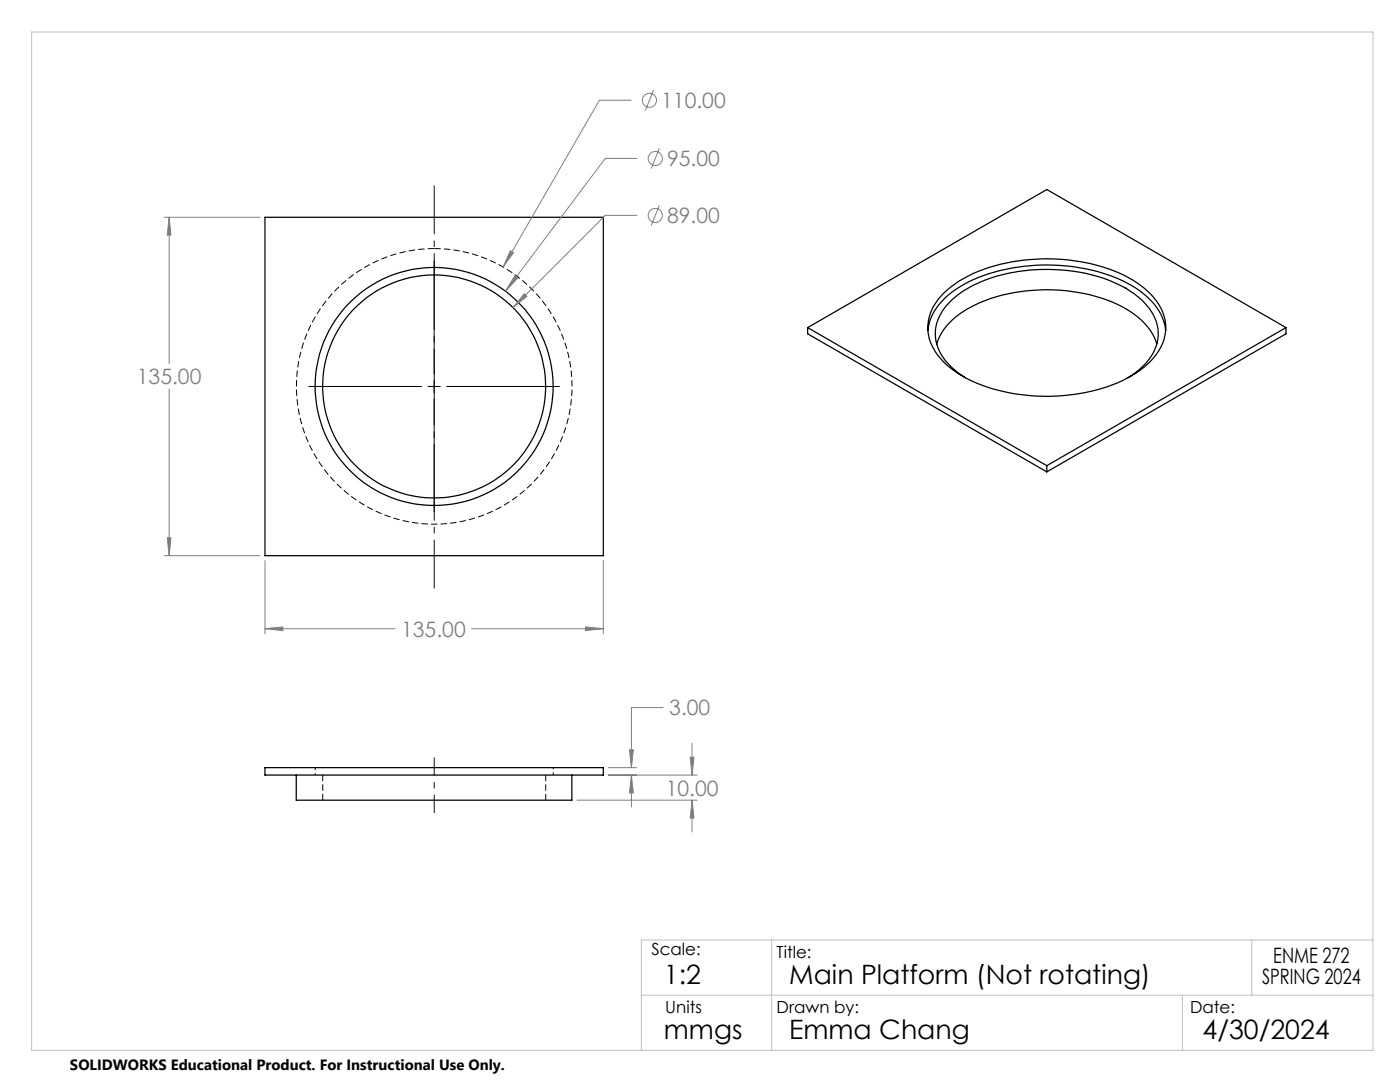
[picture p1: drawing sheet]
<svg xmlns="http://www.w3.org/2000/svg" width="279mm" height="216mm" viewBox="0 0 279 216" stroke-linecap="round" stroke-linejoin="round" font-family="sans-serif">
<path d="M62.9 153.1v1.5M110.4 154.6v-1.5" fill="none" stroke="#000" stroke-width=".2" stroke-dasharray="1.3 .6" stroke-dashoffset=".8" stroke-linecap="butt"/>
<path d="M86.7 49.6a27.5 27.5 0 0 1 24.2 40.5 27.5 27.5 0 0 1-47.1 2.3 27.5 27.5 0 0 1 20.2-42.7l2.7-.1M64.4 154.6v5M108.9 159.6v-5" fill="none" stroke="#000" stroke-width=".2" stroke-dasharray="1.3 .6" stroke-linecap="butt"/>
<g fill="none" stroke="#000" stroke-width=".25">
<path d="M52.9 43.4h67.5v67.5h-67.5zM188.5 58.4a25.6 25.6 0 0 1 13.5-6.2 37.5 37.5 0 0 1 23.2 3.2 13.5 13.5 0 0 1 7.3 8.2 9.1 9.1 0 0 1-2.8 8.4 25.4 25.4 0 0 1-14.4 6.6 36.5 36.5 0 0 1-23.2-3.5 13.5 13.5 0 0 1-6.7-7.6 9.2 9.2 0 0 1 3.1-9.1zM161.2 65.4l47.7 27.5M161.2 65.4l47.7-27.6 47.7 27.6M161.2 65.4v1.2l47.7 27.6M185.2 66a10.8 10.8 0 0 1 4.7-7.6 31.1 31.1 0 0 1 17-5.5 34.4 34.4 0 0 1 20.1 4.8 11.7 11.7 0 0 1 5.6 8.3M186.9 68.7a13.3 13.3 0 0 1 7.8-7.9 35.3 35.3 0 0 1 29.1 .3 13.3 13.3 0 0 1 7.1 7.6M192.7 75.4a11.4 11.4 0 0 1-5.9-7.5 8.9 8.9 0 0 1 3.2-8.1 25.9 25.9 0 0 1 14.5-5.8 33.9 33.9 0 0 1 20.1 3.5 12.2 12.2 0 0 1 6.5 8.1 9.2 9.2 0 0 1-3.6 8l-2.4 1.8M256.6 65.4l-47.7 27.5M256.6 65.4v1.2l-47.7 27.6M208.9 92.9v1.3M52.9 153.2h67.5v1.5h-67.5z"/>
<path d="M59.1 154.7v5h55v-5"/>
<circle cx="86.6" cy="77.1" r="23.7"/>
<circle cx="86.6" cy="77.1" r="22.2"/>
</g>
<g fill="none" stroke="#808080" stroke-width=".2">
<path d="M130.4 18l-1.6 4M126 20h-6.4l-19.2 33.3M127.1 31.6h-6.3l-19.9 26.5M131.6 29.6l-1.6 4.1M32.7 43.4h19.2M33.8 43.4v29.2M33.8 43.4l.3 3.5h-.7zM101.8 50l.7 .4-2.1 2.9zM102.7 55l.6 .5-2.4 2.6zM104.6 58.6l.6 .5-2.8 2.3zM127.1 43h-6.3l-18.4 18.4M131.6 41l-1.6 4"/>
<path d="M33.8 77.6v33.3M32.7 110.9h19.2M33.4 107.3h.7l-.3 3.6zM52.9 111.9v14.6M120.4 111.9v14.6M52.9 125.4l3.5-.3v.7zM52.9 125.4h25.9M94.1 125.4h26.3M116.8 125.1l3.6 .3-3.6 .4zM115.1 159.7h24M121.4 154.7h17.7M121.4 153.2h5.6"/>
<path d="M125.6 149.6h.8l-.4 3.6zM126 154.7v6.3M126 154.7l.4 3.5h-.8zM132.4 141.2h-6.4v12M137.8 151.1h.7l-.4 3.6zM138.1 148.3v6.4M138.1 159.7v6.3M138.1 159.7l.4 3.5h-.7z"/>
<circle cx="129.6" cy="20" r="1.41"/>
<circle cx="130.8" cy="31.6" r="1.41"/>
<circle cx="130.8" cy="43" r="1.41"/>
</g>
<path d="M86.7 151.1v11.1" fill="none" stroke="#000" stroke-width=".2" stroke-dasharray="15.2 1.3 1.3 1.3" stroke-dashoffset="11.6" stroke-linecap="butt"/>
<path d="M86.7 117.4v-80.4" fill="none" stroke="#000" stroke-width=".2" stroke-dasharray="15.2 1.3 1.3 1.3" stroke-dashoffset="5.5" stroke-linecap="butt"/>
<path d="M86.6 52.1v22.5M61.6 77.1h22.5M85.4 77.1h2.5M86.6 75.9v2.5M86.6 79.6v22.5M89.1 77.1h22.6" fill="none" stroke="#000" stroke-width=".2"/>
<path d="M6.3 6.4h267.7v203.2h-267.7zM128 198.6h146M154 187.6v22M236 198.6v11M249.8 187.6v11M274 187.6h-146v22" fill="none" stroke="#c0c0c0" stroke-width=".2"/>
<path d="M138.1 159.7l.4 3.5h-.7zM137.8 151.1h.7l-.4 3.6zM125.6 149.6h.8l-.4 3.6zM126 154.7l.4 3.5h-.8zM101.8 50l-1.4 3.3 2.1-2.9zM33.8 43.4l.3 3.5h-.7zM33.4 107.3h.7l-.3 3.6zM52.9 125.4l3.5-.3v.7zM116.8 125.1l3.6 .3-3.6 .4zM102.7 55l-1.8 3.1 2.4-2.6zM104.6 58.6l-2.2 2.8 2.8-2.3z" fill="#808080"/>
<g font-size="5.3">
<text x="132.5" y="196.4">1:2</text>
<text x="157.5" y="196.4">Main Platform (Not rotating)</text>
<text x="132.5" y="207.4">mmgs</text>
<text x="157.5" y="207.4">Emma Chang</text>
<text x="240" y="207.4">4/30/2024</text>
</g>
<g font-size="4.2" fill="#808080">
<text x="131.9" y="21.6">110.00</text>
<text x="133.1" y="33.2">95.00</text>
<text x="133.1" y="44.5">89.00</text>
<text x="27.3" y="76.7">135.00</text>
<text x="80" y="127">135.00</text>
<text x="133.6" y="142.8">3.00</text>
<text x="132.9" y="158.8">10.00</text>
</g>
<g font-size="4.2">
<text x="251.9" y="196.4">SPRING 2024</text>
<text x="254.1" y="192.2">ENME 272</text>
</g>
<g font-size="3.3">
<text x="130" y="190.6">Scale:</text>
<text x="155" y="191.2">Title:</text>
<text x="132.8" y="202.2">Units</text>
<text x="155" y="202.2">Drawn by:</text>
<text x="237.5" y="202.2">Date:</text>
</g>
<text font-size="3" x="14" y="213.5">SOLIDWORKS Educational Product. For Instructional Use Only.</text>
</svg>
